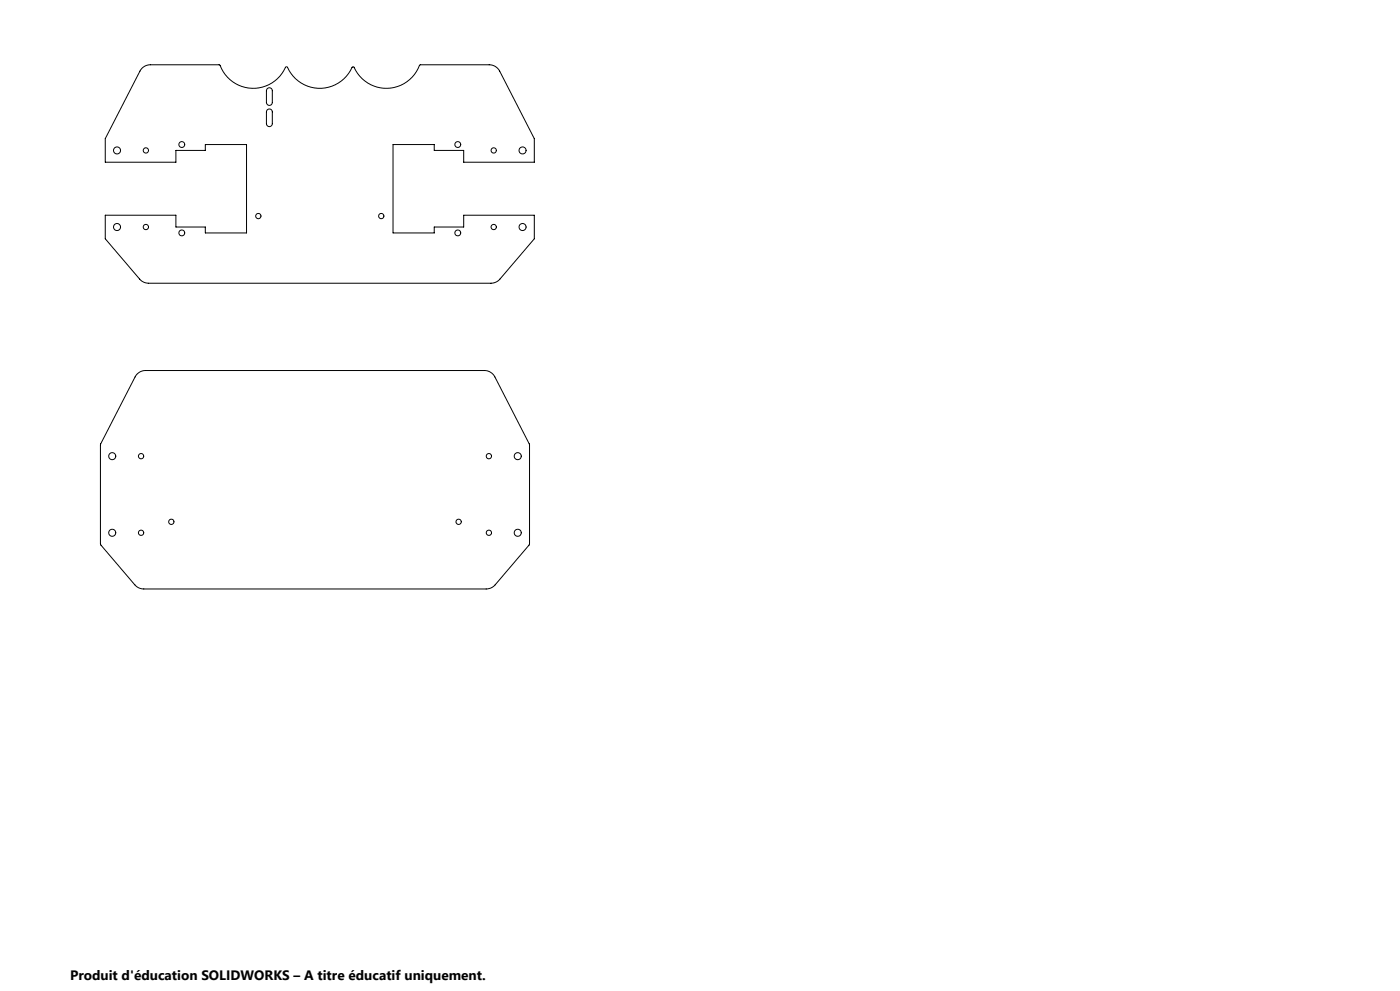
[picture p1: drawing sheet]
<svg xmlns="http://www.w3.org/2000/svg" width="1189mm" height="841mm" viewBox="0 0 1189 841" stroke-linecap="round" stroke-linejoin="round" font-family="sans-serif">
<g fill="none" stroke="#000" stroke-width=".85">
<path d="M120 58l4-2 4-1h58a31 31 0 0 0 28 20 31 31 0 0 0 29-18h1a31 31 0 0 0 28 18 31 31 0 0 0 28-18 31 31 0 0 0 29 18 31 31 0 0 0 28-20h59a10 10 0 0 1 8 5l30 58v20h-60v-10h-25v-5h-35v75h35v-5h25v-10h60v20l-29 34a10 10 0 0 1-8 3h-291a10 10 0 0 1-7-3l-30-34v-20h60v10h25v5h35v-75h-35v5h-25v10h-60v-20zM227 75l2-1 2 2v11a2.5 2.5 0 0 1-2 2 2.5 2.5 0 0 1-3-2v-10zM227 93h2l2 1v11a2.5 2.5 0 0 1-2 2 2.5 2.5 0 0 1-3-2v-10zM116 318l4-3 4-1h287a10 10 0 0 1 9 6l30 57v85l-29 34a10 10 0 0 1-8 4h-291a10 10 0 0 1-7-4l-30-34v-85z"/>
<circle cx="99" cy="128" r="3"/>
<circle cx="124" cy="128" r="2.3"/>
<circle cx="154" cy="123" r="2.5"/>
<circle cx="389" cy="123" r="2.5"/>
<circle cx="419" cy="128" r="2.2"/>
<circle cx="444" cy="128" r="3"/>
<circle cx="99" cy="193" r="3"/>
<circle cx="124" cy="193" r="2.3"/>
<circle cx="154" cy="198" r="2.5"/>
<circle cx="219" cy="183" r="2.2"/>
<circle cx="324" cy="183" r="2.2"/>
<circle cx="389" cy="198" r="2.5"/>
<circle cx="419" cy="193" r="2.2"/>
<circle cx="444" cy="193" r="3"/>
<circle cx="95" cy="387" r="3"/>
<circle cx="120" cy="387" r="2.2"/>
<circle cx="415" cy="387" r="2.2"/>
<circle cx="440" cy="387" r="3"/>
<circle cx="95" cy="452" r="3"/>
<circle cx="120" cy="452" r="2.2"/>
<circle cx="145" cy="443" r="2.2"/>
<circle cx="390" cy="443" r="2.2"/>
<circle cx="415" cy="452" r="2.2"/>
<circle cx="440" cy="452" r="3"/>
</g>
<text font-size="11.6" x="59" y="832">Produit d'éducation SOLIDWORKS – A titre éducatif uniquement.</text>
</svg>
